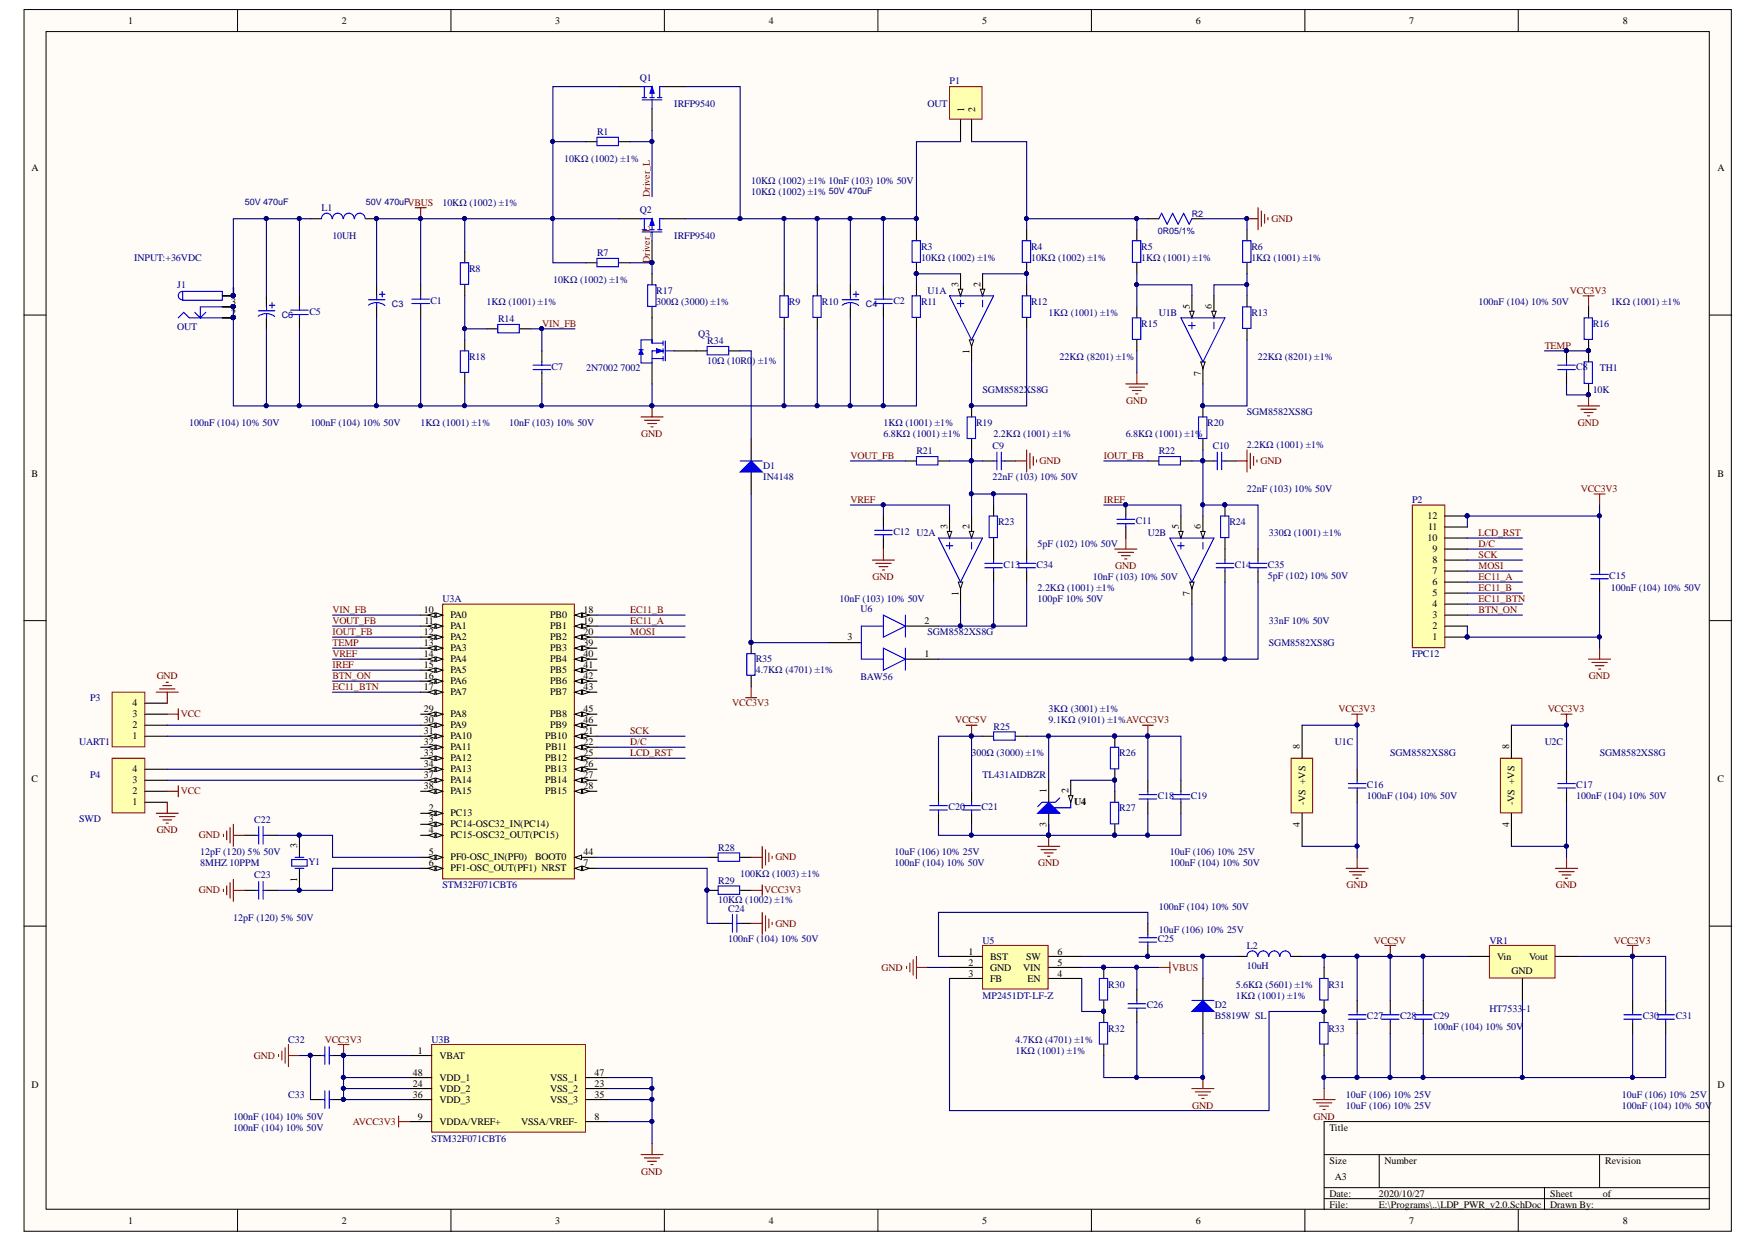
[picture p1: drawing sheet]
# Altium project LDP_PWR_V2.0.PrjPcb
1 sheet, 91 parts. Net scope: global (net labels, ports and power ports of the same name join across sheets).
Board file: LDP_PWR_V2.0.PcbDoc

## Sheet LDP_PWR_v2.0.SchDoc
size A3

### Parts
C1  100nF (104) 10% 50V  [0603_C]
C2  10nF (103) 10% 50V  [0603_C]
C3  50V 470uF  [CAP/DIP/10-5]
C4  50V 470uF  [CAP/DIP/10-5]
C5  100nF (104) 10% 50V  [0603_C]
C6  50V 470uF  [CAP/DIP/10-5]
C7  10nF (103) 10% 50V  [0603_C]
C8  100nF (104) 10% 50V  [0603_C]
C9  22nF (103) 10% 50V  [0603_C]
C10  22nF (103) 10% 50V  [0603_C]
C11  10nF (103) 10% 50V  [0603_C]
C12  10nF (103) 10% 50V  [0603_C]
C13  100pF 10% 50V  [0603_C]
C14  33nF 10% 50V  [0603_C]
C15  100nF (104) 10% 50V  [0603_C]
C16  100nF (104) 10% 50V  [0603_C]
C17  100nF (104) 10% 50V  [0603_C]
C18  10uF (106) 10% 25V  [0805_C]
C19  100nF (104) 10% 50V  [0603_C]
C20  10uF (106) 10% 25V  [0805_C]
C21  100nF (104) 10% 50V  [0603_C]
C22  12pF (120) 5% 50V  [0603_C]
C23  12pF (120) 5% 50V  [0603_C]
C24  100nF (104) 10% 50V  [0603_C]
C25  100nF (104) 10% 50V  [0603_C]
C26  10uF (106) 10% 25V  [0805_C]
C27  10uF (106) 10% 25V  [0805_C]
C28  10uF (106) 10% 25V  [0805_C]
C29  100nF (104) 10% 50V  [0603_C]
C30  10uF (106) 10% 25V  [0805_C]
C31  100nF (104) 10% 50V  [0603_C]
C32  100nF (104) 10% 50V  [0603_C]
C33  100nF (104) 10% 50V  [0603_C]
C34  5pF (102) 10% 50V  [0603_C]
C35  5pF (102) 10% 50V  [0603_C]
D1  IN4148  [SOD-123]
D2  B5819W  SL  [SOD-123]
J1  OUT  [CH3.96]
L1  value 10UH  [L/DIP_6X25]  (hidden comment: Inductor)
L2  10uH  [CD43 - duplicate]
P1  OUT  [CH3.96]
P2  FPC12  [FPC_12]
P3  UART1  [HDR1X4]
P4  SWD  [HDR1X4]
Q1  IRFP9540  [TO-220(TO-220-3)]
Q2  IRFP9540  [TO-220(TO-220-3)]
Q3  2N7002 7002  [SOT-23(SOT-23-3)]
R1  10KΩ (1002) ±1%  [1206_R]
R2  value 0R05/1%  [2512_R]  (hidden comment: 0R05)
R3  10KΩ (1002) ±1%  [0603_R]
R4  10KΩ (1002) ±1%  [0603_R]
R5  1KΩ (1001) ±1%  [0603_R]
R6  1KΩ (1001) ±1%  [0603_R]
R7  10KΩ (1002) ±1%  [1206_R]
R8  10KΩ (1002) ±1%  [0603_R]
R9  10KΩ (1002) ±1%  [1206_R]
R10  10KΩ (1002) ±1%  [1206_R]
R11  1KΩ (1001) ±1%  [0603_R]
R12  1KΩ (1001) ±1%  [0603_R]
R13  22KΩ (8201) ±1%  [0603_R]
R14  1KΩ (1001) ±1%  [0603_R]
R15  22KΩ (8201) ±1%  [0603_R]
R16  1KΩ (1001) ±1%  [0603_R]
R17  300Ω (3000) ±1%  [1206_R]
R18  1KΩ (1001) ±1%  [0603_R]
R19  2.2KΩ (1001) ±1%  [0603_R]
R20  2.2KΩ (1001) ±1%  [0603_R]
R21  6.8KΩ (1001) ±1%  [0603_R]
R22  6.8KΩ (1001) ±1%  [0603_R]
R23  2.2KΩ (1001) ±1%  [0603_R]
R24  330Ω (1001) ±1%  [0603_R]
R25  300Ω (3000) ±1%  [1206_R]
R26  3KΩ (3001) ±1%  [0603_R]
R27  9.1KΩ (9101) ±1%  [0603_R]
R28  100KΩ (1003) ±1%  [0603_R]
R29  10KΩ (1002) ±1%  [0603_R]
R30  4.7KΩ (4701) ±1%  [0603_R]
R31  5.6KΩ (5601) ±1%  [0603_R]
R32  1KΩ (1001) ±1%  [0603_R]
R33  1KΩ (1001) ±1%  [0603_R]
R34  10Ω (10R0) ±1%  [0603_R]
R35  4.7KΩ (4701) ±1%  [0603_R]
TH1  value 10K  [NTC_2.5MM]  (hidden comment: NTC 10K)
U1  SGM8582XS8G  [SOIC-8_208mil]  (parts A,B,C of 3)
U2  SGM8582XS8G  [SOIC-8_208mil]  (parts A,B,C of 3)
U3  STM32F071CBT6  [STM-LQFP48_N]  (parts A,B of 2)
U4  TL431AIDBZR  [TI-DBZ3_N]
U5  MP2451DT-LF-Z  [SOT-23-6]
U6  BAW56  [SOT-23(SOT-23-3)]
VR1  HT7533-1  [SOT-89(SOT-89-3)]
Y1  8MHZ 10PPM  [SMD-3225_4P]

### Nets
AVCC3V3: C18.2 C19.2 R25.2 R26.2 U3.9(VDDA/VREF+) U4.1(CATHODE)
GND: C1.1 C2.2 C3.2 C4.2 C5.1 C6.2 C7.1 C8.1 C9.1 C10.1 C11.2 C12.2 C15.1 C16.1 C17.1 C18.1 C19.1 C20.1 C21.1 C22.1 C23.1 C24.2 C26.1 C27.1 C28.1 C29.1 C30.1 C31.1 C32.2 C33.2 D2.1(A) J1.2 J1.2A J1.2B J1.3 J1.3A J1.3B P2.1 P2.2 P3.4 P4.1 Q3.2(S) R2.1 R6.2 R9.1 R10.1 R11.1 R15.1 R18.1 R27.1 R28.2 R32.1 R33.1 TH1.1 U1.4(-VS) U2.4(-VS) U3.8(VSSA/VREF-) U3.23(VSS_2) U3.35(VSS_3) U3.47(VSS_1) U4.3(ANODE) U5.2(GND) VR1.1(GND)
VBUS: C1.2 C3.1 C26.2 L1.2 Q1.3(S) Q2.3(S) R1.1 R7.1 R8.2 R30.2 U5.5(VIN)
VCC: P3.3 P4.2
VCC3V3: C15.2 C16.2 C17.2 C30.2 C31.2 C32.1 C33.1 P2.11 P2.12 R16.2 R29.2 R35.1 U1.8(+VS) U2.8(+VS) U3.1(VBAT) U3.24(VDD_2) U3.36(VDD_3) U3.48(VDD_1) VR1.3(Vout)
VCC5V: C20.2 C21.2 C27.2 C28.2 C29.2 L2.2 R25.1 R31.2 VR1.2(Vin)
BTN_ON: P2.3 U3.16(PA6)
D/C: P2.9 U3.22(PB11)
Driver_L: Q1.2(G) Q2.2(G) R1.2 R7.2 R17.2
EC11_A: P2.6 U3.19(PB1)
EC11_B: P2.5 U3.18(PB0)
EC11_BTN: P2.4 U3.17(PA7)
IOUT_FB: R22.2 U3.12(PA2)
IREF: C11.1 U2.5(IN+) U3.15(PA5)
LCD_RST: P2.10 U3.25(PB12)
MOSI: P2.7 U3.20(PB2)
SCK: P2.8 U3.21(PB10)
TEMP: C8.2 R16.1 TH1.2 U3.13(PA3)
VIN_FB: C7.2 R14.1 U3.10(PA0)
VOUT_FB: R21.2 U3.11(PA1)
VREF: C12.1 U2.3(IN+) U3.14(PA4)
NetC2_1: C2.1 C4.1 P1.1 Q1.1(D) Q2.1(D) R3.2 R9.2 R10.2
NetC5_2: C5.2 C6.1 J1.1 J1.1B J1.2 L1.1
NetC9_2: C9.2 C34.2 R19.1 R21.1 R23.1 U2.2(IN-)
NetC10_2: C10.2 C35.2 R20.1 R22.1 R24.1 U2.6(IN-)
NetC13_1: C13.1 R23.2
NetC13_2: C13.2 C34.1 U2.1(OUT)
NetC14_1: C14.1 R24.2
NetC14_2: C14.2 C35.1 U2.7(OUT)
NetC22_2: C22.2 U3.5(PF0-OSC_IN(PF0)) Y1.3(OSC2)
NetC23_2: C23.2 U3.6(PF1-OSC_OUT(PF1)) Y1.1(OSC1)
NetC24_1: C24.1 R29.1 U3.7(NRST)
NetC25_1: C25.1 D2.2(K) L2.1 U5.6(SW)
NetC25_2: C25.2 U5.1(BST)
NetD1_1: D1.1(A) R35.2 U6.3
NetD1_2: D1.2(K) R34.2
NetP1_2: P1.2 R2.2 R4.2 R5.2
NetP3_1: P3.1 U3.31(PA10)
NetP3_2: P3.2 U3.30(PA9)
NetP4_3: P4.3 U3.37(PA14)
NetP4_4: P4.4 U3.34(PA13)
NetQ3_1: Q3.1(G) R34.1
NetQ3_3: Q3.3(D) R17.1
NetR3_1: R3.1 R11.2 U1.3(IN+)
NetR4_1: R4.1 R12.2 U1.2(IN-)
NetR5_1: R5.1 R15.2 U1.5(IN+)
NetR6_1: R6.1 R13.2 U1.6(IN-)
NetR8_1: R8.1 R14.2 R18.2
NetR12_1: R12.1 R19.2 U1.1(OUT)
NetR13_1: R13.1 R20.2 U1.7(OUT)
NetR26_1: R26.1 R27.2 U4.2(REF)
NetR28_1: R28.1 U3.44(BOOT0)
NetR30_1: R30.1 R32.2 U5.4(EN)
NetR31_1: R31.1 R33.2 U5.3(FB)

Not connected (* = marked no-connect by the designer): U3 2(PC13) 3(PC14-OSC32_IN(PC14)) 4(PC15-OSC32_OUT(PC15)) 26(PB13) 27(PB14) 28(PB15) 29(PA8) 32(PA11) 33(PA12) 38(PA15) 39(PB3) 40(PB4) 41(PB5) 42(PB6) 43(PB7) 45(PB8) 46(PB9); U6 1 2

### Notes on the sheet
- (near J1) INPUT:+36VDC
